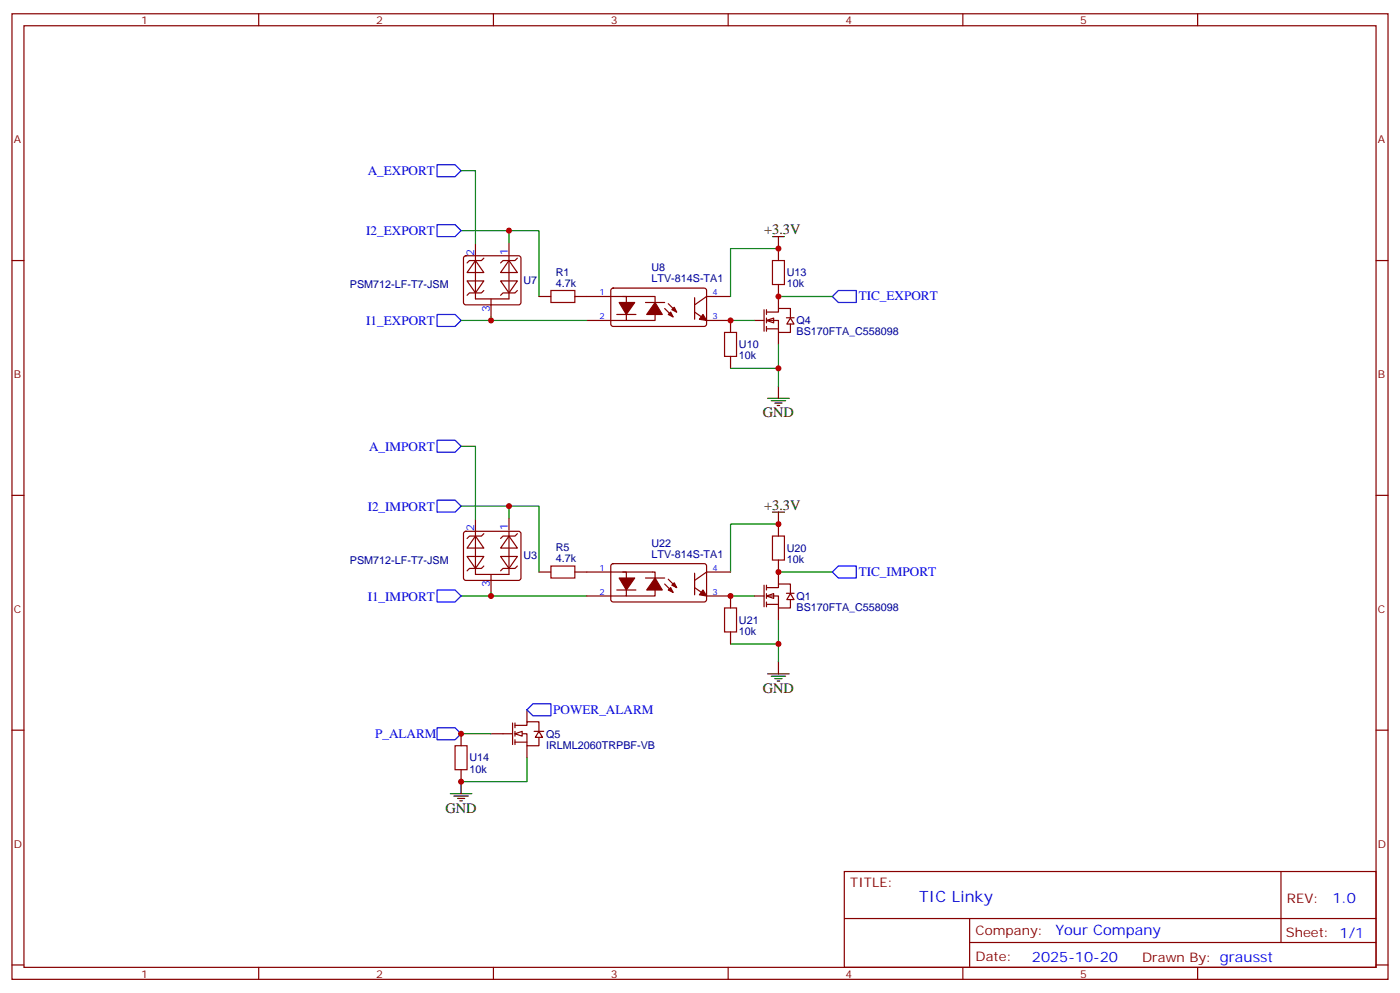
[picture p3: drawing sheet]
<svg xmlns="http://www.w3.org/2000/svg" width="412mm" height="292mm" viewBox="0 0 412 292" stroke-linecap="round" stroke-linejoin="round" font-family="sans-serif">
<g fill="none" stroke="#870000" stroke-width=".35">
<path d="M3.5 4.1h405.4v284.3h-405.4zM7.1 7.6h398.2v277.3h-398.2zM76.2 4.1v3.5M145.3 4.1v3.5M214.5 4.1v3.5M283.6 4.1v3.5M352.8 4.1v3.5M3.5 76.7h3.6M405.3 76.7h3.6M3.5 145.9h3.6M405.3 145.9h3.6M3.5 215h3.6"/>
<path d="M405.3 215h3.6M248.7 256.6h156.6v28.3h-156.6zM377.3 256.7v20.8M248.7 270.5h156.5M285.6 277.5h119.6M285.6 270.5v14.1M3.5 284.2h3.6M76.2 284.9v3.5M145.3 284.9v3.5M214.5 284.9v3.5M283.6 284.9v3.5M352.8 284.9v3.5"/>
<path d="M405.3 284.2h3.6"/>
</g>
<path d="M229.3 154.3h-14.1v14.2M215.2 175.5h7M229.3 168.5h15.9M215.2 189.6h14.1M229.3 182.6v12.3" fill="none" stroke="#008700" stroke-width=".35"/>
<path d="M245.2 168.5l1.7-1.8h5.3v3.5h-5.3z" fill="none" stroke="#00f" stroke-width=".35"/>
<path d="M227.5 150.8h3.6M229.3 150.8v3.5M226.1 198.4h6.4M227.2 199.1h4.2M228.2 199.8h2.2M229.3 194.9v3.5M229 200.6h.7" fill="none" stroke="#000" stroke-width=".35"/>
<path d="M225.8 175.5l2.1-.7v1.4z" fill="#fff" stroke="#870000" stroke-width=".35"/>
<g fill="none" stroke="#870000" stroke-width=".35">
<path d="M229.3 154.3v3.6M152.4 166.7l-.7 .7h-3.5l-.7 .7M158.7 168.5h3.6M169.3 168.5h15.2v7h-11.6M180.2 166.2l.4-.2h27.1l.4 .7v10.1l-.7 .5-27.1-.1-.4-.6v-9.9zM181.7 173.7h5.6M183.4 168.5h9.6v7h-8.5M190.1 170.2h5.7M195.8 172l2.5 2.4M196.8 170.6l2.5 2.4M204.6 173l3.5 2.5h7.1v3.5M204.6 168.8v6.4"/>
<path d="M215.2 168.5h-7.1l-3.5 2.4M222.2 175.5h2.9M225.1 172.3v6.4M225.8 173h3.5v-1h3.5v2.8M225.8 175.5h3.5v3.5h3.5v-2.4M225.8 178h3.5M225.8 172.3v1.4M225.8 174.8v1.4M225.8 177.3v1.4M229.3 164.9v7.1M229.3 179v3.6M231.7 174.7h2.2"/>
<path d="M232.8 174.8l1.1 1.8h-2.1zM215.2 186.1v3.5"/>
</g>
<path d="M227.5 157.9h3.6v7h-3.6zM162.3 166.7h7v3.5h-7zM213.4 179h3.6v7.1h-3.6z" fill="none" stroke="#a10000" stroke-width=".35"/>
<path d="M135.8 175.5h37.1" fill="none" stroke="#008700" stroke-width=".35"/>
<path d="M128.8 147.3h5.3l1.7 1.7-1.7 1.8h-5.3zM128.8 173.7h5.3l1.7 1.8-1.7 1.8h-5.3z" fill="none" stroke="#00f" stroke-width=".35"/>
<g fill="#870000" stroke="#870000" stroke-width=".35">
<path d="M207.1 173.7l1 1.8-2.1-.3z"/>
<path d="M196.8 173.7l.8-.7 .7 1.4z"/>
<path d="M197.9 172.3l.7-.7 .7 1.4z"/>
<path d="M182.4 170.2h4.6l-2.5 3.5z"/>
<path d="M193 170.2l2.1 3.5h-4.6z"/>
</g>
<g fill="#fff" stroke="#870000" stroke-width=".35">
<path d="M147.5 163.9h4.9l-2.5 3.5z"/>
<path d="M149.9 157.9l2.5 3.5h-4.9z"/>
</g>
<path d="M142.5 157.2l-.7 .7h-3.5l-.7 .7M152.4 157.2l-.7 .7h-3.5l-.7 .7" fill="none" stroke="#870000" stroke-width=".35"/>
<g fill="#fff" stroke="#870000" stroke-width=".35">
<path d="M140.1 157.9l2.4 3.5h-4.9z"/>
<path d="M137.6 163.9h4.9l-2.4 3.5z"/>
</g>
<path d="M152.4 85.5l-.7 .8h-3.5l-.7 .7M136.8 156.7l.4-.2h15.6l.5 .2 .2 .5v13l-.3 .5-.4 .2h-15.6l-.5-.2-.2-.5v-13zM140.1 152.9v16.3h9.8v-12.7M149.9 152.6v3.5M142.5 166.7l-.7 .7h-3.5l-.7 .7M144.6 169.2v5.2" fill="none" stroke="#870000" stroke-width=".35"/>
<path d="M135.8 67.9h22.9v19.4M144.6 93.3v1.1M135.8 149h22.9v19.5M144.6 174.4v1.1" fill="none" stroke="#008700" stroke-width=".35"/>
<path d="M128.8 48.5h5.3l1.7 1.8-1.7 1.7h-5.3zM128.8 129.6h5.3l1.7 1.8-1.7 1.8h-5.3z" fill="none" stroke="#00f" stroke-width=".35"/>
<g fill="#fff" stroke="#870000" stroke-width=".35">
<path d="M147.5 82.7h4.9l-2.5 3.6z"/>
<path d="M149.9 76.7l2.5 3.6h-4.9z"/>
</g>
<path d="M142.5 76l-.7 .7h-3.5l-.7 .7M152.4 76l-.7 .7h-3.5l-.7 .7" fill="none" stroke="#870000" stroke-width=".35"/>
<g fill="#fff" stroke="#870000" stroke-width=".35">
<path d="M140.1 76.7l2.4 3.6h-4.9z"/>
<path d="M137.6 82.7h4.9l-2.4 3.6z"/>
</g>
<g fill="none" stroke="#870000" stroke-width=".35">
<path d="M136.8 75.5l.4-.2h15.6l.5 .2 .2 .5v13.1l-.3 .5-.4 .2h-15.6l-.5-.3-.2-.4v-13.1zM140.1 71.8v16.2h9.8v-12.7M149.9 71.4v3.6M229.3 73.2v3.5M142.5 85.5l-.7 .8h-3.5l-.7 .7M144.6 88v5.3M158.7 87.3h3.6M169.3 87.3h15.2v7.1h-11.6M180.2 85l.4-.2 27.1 .1 .4 .6v10.2l-.7 .4h-27.1l-.4-.7v-9.9zM181.7 92.6h5.6M183.4 87.3h9.6v7.1h-8.5M190.1 89.1h5.7"/>
<path d="M195.8 90.8l2.5 2.5M196.8 89.4l2.5 2.5M204.6 91.9l3.5 2.5h7.1v3.5M204.6 87.7v6.3M215.2 87.3h-7.1l-3.5 2.5M229.3 83.8v3.5M215.2 105v3.5"/>
</g>
<path d="M227.5 76.7h3.6v7.1h-3.6zM162.3 85.5h7v3.6h-7zM213.4 97.9h3.6v7.1h-3.6z" fill="none" stroke="#a10000" stroke-width=".35"/>
<g fill="#870000" stroke="#870000" stroke-width=".35">
<path d="M207.1 92.6l1 1.8-2.1-.4z"/>
<path d="M196.8 92.6l.8-.7 .7 1.4z"/>
<path d="M197.9 91.2l.7-.7 .7 1.4z"/>
<path d="M182.4 89.1h4.6l-2.5 3.5z"/>
<path d="M193 89.1l2.1 3.5h-4.6z"/>
</g>
<path d="M128.8 66.1h5.3l1.7 1.8-1.7 1.8h-5.3zM128.8 92.6h5.3l1.7 1.8-1.7 1.7h-5.3z" fill="none" stroke="#00f" stroke-width=".35"/>
<path d="M135.8 94.4h37.1" fill="none" stroke="#008700" stroke-width=".35"/>
<path d="M225.8 94.4l2.1-.7v1.4z" fill="#fff" stroke="#870000" stroke-width=".35"/>
<g fill="none" stroke="#870000" stroke-width=".35">
<path d="M222.2 94.4h2.9M225.1 91.2v6.3M225.8 91.9h3.5v-1.1h3.5v2.9M225.8 94.4h3.5v3.5h3.5v-2.5M225.8 96.8h3.5M225.8 91.2v1.4M225.8 93.7v1.4M225.8 96.1v1.4M229.3 87.3v3.5M229.3 97.9v3.5M231.7 93.6h2.2M232.8 93.7l1.1 1.7h-2.1z"/>
<path d="M135.8 216.1v3.5M144.6 216.1h6.4M151 212.9v6.4M151.7 216.1h3.5v3.5h3.5v-2.5M151.7 213.6h3.5v-1.1h3.5v2.9M151.7 212.9v1.4M151.7 215.4v1.4M151.7 217.8v1.5M151.7 218.5h3.5M155.2 209v3.5M155.2 219.6v3.5M157.3 215.4h2.9"/>
<path d="M135.8 226.7v3.5"/>
</g>
<path d="M229.3 73.2h-14.1v14.1M215.2 94.4h7M229.3 87.3h15.9M215.2 108.5h14.1M229.3 101.4v12.4" fill="none" stroke="#008700" stroke-width=".35"/>
<path d="M227.5 69.7h3.6M229.3 69.7v3.5M226.1 117.3h6.4M227.2 118h4.2M228.2 118.7h2.2M229 119.4h.7M229.3 113.8v3.5M132.6 233.7h6.4M133.7 234.4h4.2M134.8 235.1h2.1M135.5 235.8h.7M135.8 230.2v3.5" fill="none" stroke="#000" stroke-width=".35"/>
<path d="M245.2 87.3l1.7-1.8h5.3v3.6h-5.3zM128.8 214.3h5.3l1.7 1.8-1.7 1.7h-5.3z" fill="none" stroke="#00f" stroke-width=".35"/>
<path d="M134.1 219.6h3.5v7.1h-3.5z" fill="none" stroke="#a10000" stroke-width=".35"/>
<g fill="#fff" stroke="#870000" stroke-width=".35">
<path d="M158.7 215.4l1.1 1.7h-2.1z"/>
<path d="M151.7 216.1l2.1-.7v1.4z"/>
</g>
<path d="M135.8 50.3h4.3v21.5M149.9 67.9v3.5M135.8 131.4h4.3v21.5M149.9 149v3.6M135.8 216.1h8.8M155.2 223.1v7.1h-19.4" fill="none" stroke="#008700" stroke-width=".35"/>
<path d="M155.2 209l1.8-1.7h5.3v3.5h-5.3z" fill="none" stroke="#00f" stroke-width=".35"/>
<g fill="#c00">
<circle cx="229.3" cy="168.5" r=".88"/>
<circle cx="229.3" cy="189.6" r=".88"/>
<circle cx="229.3" cy="154.3" r=".88"/>
<circle cx="215.2" cy="175.5" r=".88"/>
<circle cx="144.6" cy="175.5" r=".88"/>
<circle cx="144.6" cy="94.4" r=".88"/>
<circle cx="215.2" cy="94.4" r=".88"/>
<circle cx="229.3" cy="73.2" r=".88"/>
<circle cx="229.3" cy="108.5" r=".88"/>
<circle cx="229.3" cy="87.3" r=".88"/>
<circle cx="135.8" cy="216.1" r=".88"/>
<circle cx="135.8" cy="230.2" r=".88"/>
<circle cx="149.9" cy="67.9" r=".88"/>
<circle cx="149.9" cy="149" r=".88"/>
</g>
<text font-size="4.6" fill="#00f" x="270.8" y="265.7">TIC Linky</text>
<g font-size="4.2">
<text x="225.1" y="69">+3.3V</text>
<text x="224.7" y="122.9">GND</text>
<text x="225.1" y="150.1">+3.3V</text>
<text x="224.7" y="204.1">GND</text>
<text x="131.2" y="239.4">GND</text>
</g>
<g font-size="4.2" fill="#00f">
<text x="392.5" y="265.9">1.0</text>
<text x="310.9" y="275.5">Your Company</text>
<text x="304" y="283.3">2025-10-20</text>
</g>
<g font-size="3.9" fill="#00f">
<text x="108.3" y="51.6">A_EXPORT</text>
<text x="107.9" y="69.3">I2_EXPORT</text>
<text x="252.9" y="88.5">TIC_EXPORT</text>
<text x="107.9" y="95.7">I1_EXPORT</text>
<text x="108.7" y="132.8">A_IMPORT</text>
<text x="108.3" y="150.4">I2_IMPORT</text>
<text x="252.9" y="169.6">TIC_IMPORT</text>
<text x="108.3" y="176.9">I1_IMPORT</text>
<text x="163" y="210.2">POWER_ALARM</text>
<text x="110.5" y="217.3">P_ALARM</text>
</g>
<g font-size="3.9" fill="#800">
<text x="250.5" y="261.2">TITLE:</text>
<text x="379.1" y="265.9">REV:</text>
<text x="287.4" y="275.4">Company:</text>
<text x="378.7" y="276">Sheet: 1/1</text>
<text x="287.4" y="283.1">Date:</text>
<text x="336.4" y="283.2">Drawn By: grausst</text>
</g>
<g font-size="3.2" fill="#800">
<text x="41.6" y="7.1">1</text>
<text x="110.8" y="7.1">2</text>
<text x="179.9" y="7.1">3</text>
<text x="249.1" y="7.1">4</text>
<text x="318.2" y="7.1">5</text>
<text x="4.1" y="42.2">A</text>
<text x="405.9" y="42.2">A</text>
<text x="4.1" y="111.3">B</text>
<text x="405.9" y="111.3">B</text>
<text x="4.1" y="180.4">C</text>
<text x="405.9" y="180.4">C</text>
<text x="4.1" y="249.6">D</text>
<text x="405.9" y="249.6">D</text>
<text x="41.6" y="287.9">1</text>
<text x="110.8" y="287.9">2</text>
<text x="179.9" y="287.9">3</text>
<text x="249.1" y="287.9">4</text>
<text x="318.2" y="287.9">5</text>
</g>
<g font-size="3.2" fill="#00f">
<text x="139.7" y="75.3" transform="rotate(-90 139.7 75.3)">2</text>
<text x="149.6" y="75" transform="rotate(-90 149.6 75)">1</text>
<text x="144.3" y="91.8" transform="rotate(-90 144.3 91.8)">3</text>
<text x="139.7" y="156.5" transform="rotate(-90 139.7 156.5)">2</text>
<text x="149.6" y="156.1" transform="rotate(-90 149.6 156.1)">1</text>
<text x="144.3" y="172.9" transform="rotate(-90 144.3 172.9)">3</text>
</g>
<g font-size="3.2" fill="#000080">
<text x="154.2" y="83.5">U7</text>
<text x="163.7" y="81.3">R1</text>
<text x="191.9" y="83.1">LTV-814S-TA1</text>
<text x="191.9" y="79.9">U8</text>
<text x="231.8" y="81.4">U13</text>
<text x="103.1" y="84.9">PSM712-LF-T7-JSM</text>
<text x="163.7" y="84.5">4.7k</text>
<text x="231.8" y="84.6">10k</text>
<text x="234.6" y="95.5">Q4</text>
<text x="234.6" y="98.7">BS170FTA_C558098</text>
<text x="217.7" y="105.8">10k</text>
<text x="217.7" y="102.5">U10</text>
<text x="191.9" y="161">U22</text>
<text x="103.1" y="166.1">PSM712-LF-T7-JSM</text>
<text x="154.2" y="164.6">U3</text>
<text x="163.7" y="165.6">4.7k</text>
<text x="163.7" y="162.4">R5</text>
<text x="191.9" y="164.3">LTV-814S-TA1</text>
<text x="231.8" y="165.8">10k</text>
<text x="231.8" y="162.5">U20</text>
<text x="234.6" y="179.9">BS170FTA_C558098</text>
<text x="234.6" y="176.6">Q1</text>
<text x="217.7" y="183.7">U21</text>
<text x="217.7" y="186.9">10k</text>
<text x="160.9" y="220.4">IRLML2060TRPBF-VB</text>
<text x="160.9" y="217.2">Q5</text>
<text x="138.3" y="227.5">10k</text>
<text x="138.3" y="224.2">U14</text>
</g>
<g font-size="2.5" fill="#00f">
<text x="176.6" y="87">1</text>
<text x="209.9" y="87">4</text>
<text x="176.6" y="94">2</text>
<text x="209.9" y="94">3</text>
<text x="176.6" y="168.1">1</text>
<text x="209.9" y="168.1">4</text>
<text x="176.6" y="175.2">2</text>
<text x="209.9" y="175.2">3</text>
</g>
</svg>
